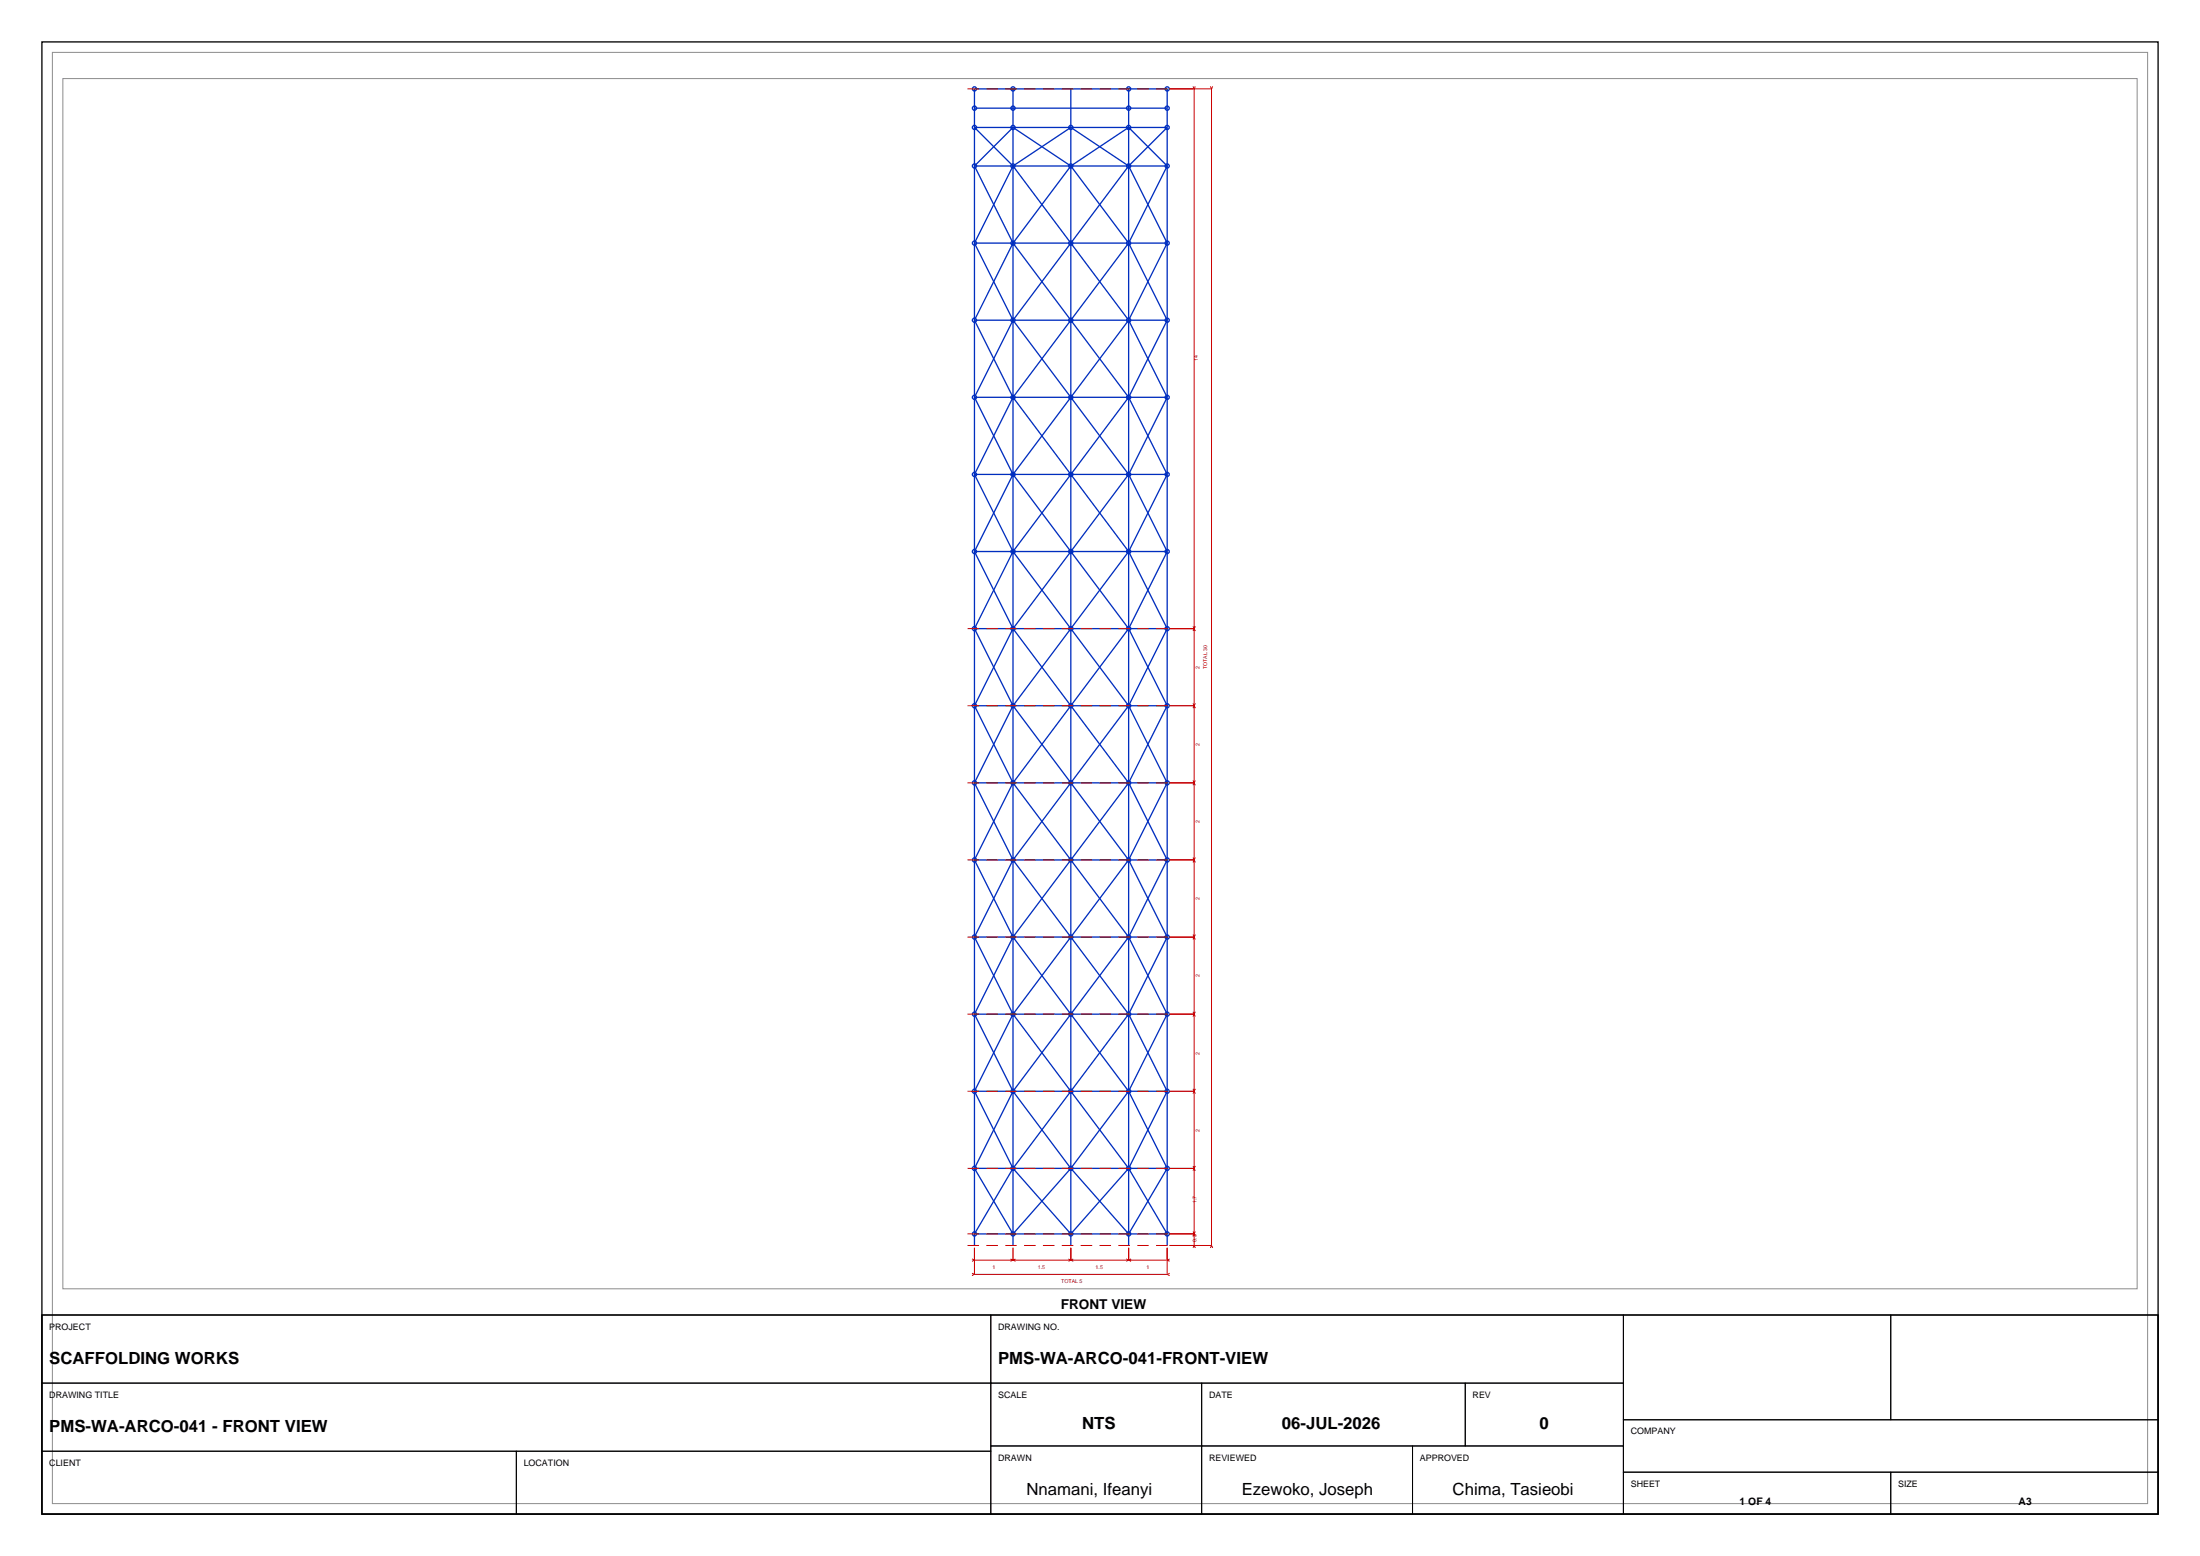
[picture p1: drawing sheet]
<svg xmlns="http://www.w3.org/2000/svg" width="420mm" height="297mm" viewBox="0 0 420 297" stroke-linecap="round" stroke-linejoin="round" font-family="sans-serif">
<path d="M8 8h404v281h-404zM8 251h404v38h-404z" fill="none" stroke="#000" stroke-width=".25"/>
<path d="M10 10h400v277h-400zM12 15h396v231h-396z" fill="none" stroke="#8c8c8c" stroke-width=".19"/>
<g fill="none" stroke="#002ebf" stroke-width=".25">
<path d="M193.4 17v220.7M204.4 17v220.7M215.5 17v220.7M186 31.7h36.8M186 31.7l7.4 14.7M186 31.7l7.4-7.4 11 7.4M186 20.6h36.8M193.4 31.7l22.1 29.4M193.4 31.7l-7.4 14.7M193.4 31.7l-7.4-7.4h36.8l-7.3 7.4M193.4 31.7l11-7.4 11.1 7.4M204.4 31.7l11.1 14.7"/>
<path d="M204.4 31.7l-11 14.7M204.4 31.7l11.1-7.4 7.3 7.4M215.5 31.7l-22.1 29.4M215.5 31.7l7.3 14.7M222.8 31.7l-7.3 14.7M186 46.4h36.8M186 46.4l7.4 14.7M193.4 46.4l22.1 29.4M193.4 46.4l-7.4 14.7M215.5 46.4l-22.1 29.4M215.5 46.4l7.3 14.7M222.8 46.4l-7.3 14.7"/>
<path d="M186 75.8h36.8M186 75.8l7.4 14.8M186 61.1h36.8M186 61.1l7.4 14.7M193.4 75.8l22.1 29.5M193.4 61.1l22.1 29.5M193.4 75.8l-7.4 14.8M193.4 61.1l-7.4 14.7M215.5 75.8l-22.1 29.5M215.5 75.8l7.3 14.8M215.5 61.1l-22.1 29.5M215.5 61.1l7.3 14.7"/>
<path d="M222.8 75.8l-7.3 14.8M222.8 61.1l-7.3 14.7M186 90.6h36.8M186 90.6l7.4 14.7M193.4 90.6l22.1 29.4M193.4 90.6l-7.4 14.7M215.5 90.6l-22.1 29.4M215.5 90.6l7.3 14.7M222.8 90.6l-7.3 14.7M186 120h36.8M186 120l7.4 14.7M186 105.3h36.8"/>
<path d="M186 105.3l7.4 14.7M193.4 120l11 14.7M193.4 105.3l22.1 29.4M193.4 120l-7.4 14.7M193.4 105.3l-7.4 14.7M215.5 120l7.3 14.7M215.5 105.3l-22.1 29.4M215.5 120l-11.1 14.7M215.5 105.3l7.3 14.7M222.8 120l-7.3 14.7M222.8 105.3l-7.3 14.7M186 134.7h36.8"/>
<path d="M186 134.7l7.4 14.7M193.4 134.7l22.1 29.4M193.4 134.7l-7.4 14.7M204.4 134.7l11.1 14.7M204.4 134.7l-11 14.7M215.5 134.7l-22.1 29.4M215.5 134.7l7.3 14.7M222.8 134.7l-7.3 14.7M186 149.4h36.8M186 149.4l7.4 14.7M193.4 149.4l22.1 29.5M193.4 149.4l-7.4 14.7"/>
<path d="M215.5 149.4l-22.1 29.5M215.5 149.4l7.3 14.7M222.8 149.4l-7.3 14.7M186 178.9h36.8M186 178.9l7.4 14.7M186 164.1h36.8M186 164.1l7.4 14.8M193.4 178.9l22.1 29.4M193.4 164.1l22.1 29.5M193.4 178.9l-7.4 14.7M193.4 164.1l-7.4 14.8M215.5 178.9l-22.1 29.4"/>
<path d="M215.5 178.9l7.3 14.7M215.5 164.1l-22.1 29.5M215.5 164.1l7.3 14.8M222.8 178.9l-7.3 14.7M222.8 164.1l-7.3 14.8M186 193.6h36.8M186 193.6l7.4 14.7M193.4 193.6l22.1 29.4M193.4 193.6l-7.4 14.7M215.5 193.6l-22.1 29.4M215.5 193.6l7.3 14.7M222.8 193.6l-7.3 14.7"/>
<path d="M186 208.3h36.8M186 208.3l7.4 14.7M193.4 208.3l11 14.7M193.4 208.3l-7.4 14.7M215.5 208.3l7.3 14.7M215.5 208.3l-11.1 14.7M222.8 208.3l-7.3 14.7M186 237.7v-220.7h36.8v220.7M186 223h36.8M186 223l7.4 12.5 11-12.5M193.4 223l-7.4 12.5h36.8l-7.3-12.5M193.4 223l11 12.5 11.1-12.5"/>
<path d="M204.4 223l11.1 12.5 7.3-12.5"/>
<circle cx="186" cy="17" r=".4"/>
<circle cx="193.4" cy="17" r=".4"/>
<circle cx="215.5" cy="17" r=".4"/>
<circle cx="222.8" cy="17" r=".4"/>
<circle cx="186" cy="24.3" r=".4"/>
<circle cx="186" cy="20.6" r=".4"/>
<circle cx="186" cy="31.7" r=".4"/>
<circle cx="193.4" cy="24.3" r=".4"/>
<circle cx="193.4" cy="20.6" r=".4"/>
<circle cx="193.4" cy="31.7" r=".4"/>
<circle cx="204.4" cy="24.3" r=".4"/>
<circle cx="204.4" cy="31.7" r=".4"/>
<circle cx="215.5" cy="24.3" r=".4"/>
<circle cx="215.5" cy="20.6" r=".4"/>
<circle cx="215.5" cy="31.7" r=".4"/>
<circle cx="222.8" cy="24.3" r=".4"/>
<circle cx="222.8" cy="20.6" r=".4"/>
<circle cx="222.8" cy="31.7" r=".4"/>
<circle cx="186" cy="46.4" r=".4"/>
<circle cx="193.4" cy="46.4" r=".4"/>
<circle cx="204.4" cy="46.4" r=".4"/>
<circle cx="215.5" cy="46.4" r=".4"/>
<circle cx="222.8" cy="46.4" r=".4"/>
<circle cx="186" cy="61.1" r=".4"/>
<circle cx="186" cy="75.8" r=".4"/>
<circle cx="193.4" cy="61.1" r=".4"/>
<circle cx="193.4" cy="75.8" r=".4"/>
<circle cx="204.4" cy="61.1" r=".4"/>
<circle cx="204.4" cy="75.8" r=".4"/>
<circle cx="215.5" cy="61.1" r=".4"/>
<circle cx="215.5" cy="75.8" r=".4"/>
<circle cx="222.8" cy="61.1" r=".4"/>
<circle cx="222.8" cy="75.8" r=".4"/>
<circle cx="186" cy="90.6" r=".4"/>
<circle cx="193.4" cy="90.6" r=".4"/>
<circle cx="204.4" cy="90.6" r=".4"/>
<circle cx="215.5" cy="90.6" r=".4"/>
<circle cx="222.8" cy="90.6" r=".4"/>
<circle cx="186" cy="120" r=".4"/>
<circle cx="186" cy="105.3" r=".4"/>
<circle cx="193.4" cy="120" r=".4"/>
<circle cx="193.4" cy="105.3" r=".4"/>
<circle cx="204.4" cy="120" r=".4"/>
<circle cx="204.4" cy="105.3" r=".4"/>
<circle cx="215.5" cy="120" r=".4"/>
<circle cx="215.5" cy="105.3" r=".4"/>
<circle cx="222.8" cy="120" r=".4"/>
<circle cx="222.8" cy="105.3" r=".4"/>
<circle cx="186" cy="134.7" r=".4"/>
<circle cx="193.4" cy="134.7" r=".4"/>
<circle cx="204.4" cy="134.7" r=".4"/>
<circle cx="215.5" cy="134.7" r=".4"/>
<circle cx="222.8" cy="134.7" r=".4"/>
<circle cx="186" cy="149.4" r=".4"/>
<circle cx="193.4" cy="149.4" r=".4"/>
<circle cx="204.4" cy="149.4" r=".4"/>
<circle cx="215.5" cy="149.4" r=".4"/>
<circle cx="222.8" cy="149.4" r=".4"/>
<circle cx="186" cy="164.1" r=".4"/>
<circle cx="186" cy="178.9" r=".4"/>
<circle cx="193.4" cy="164.1" r=".4"/>
<circle cx="193.4" cy="178.9" r=".4"/>
<circle cx="204.4" cy="164.1" r=".4"/>
<circle cx="204.4" cy="178.9" r=".4"/>
<circle cx="215.5" cy="164.1" r=".4"/>
<circle cx="215.5" cy="178.9" r=".4"/>
<circle cx="222.8" cy="164.1" r=".4"/>
<circle cx="222.8" cy="178.9" r=".4"/>
<circle cx="186" cy="193.6" r=".4"/>
<circle cx="193.4" cy="193.6" r=".4"/>
<circle cx="204.4" cy="193.6" r=".4"/>
<circle cx="215.5" cy="193.6" r=".4"/>
<circle cx="222.8" cy="193.6" r=".4"/>
<circle cx="186" cy="208.3" r=".4"/>
<circle cx="193.4" cy="208.3" r=".4"/>
<circle cx="204.4" cy="208.3" r=".4"/>
<circle cx="215.5" cy="208.3" r=".4"/>
<circle cx="222.8" cy="208.3" r=".4"/>
<circle cx="186" cy="223" r=".4"/>
<circle cx="186" cy="235.5" r=".4"/>
<circle cx="193.4" cy="223" r=".4"/>
<circle cx="193.4" cy="235.5" r=".4"/>
<circle cx="204.4" cy="223" r=".4"/>
<circle cx="204.4" cy="235.5" r=".4"/>
<circle cx="215.5" cy="223" r=".4"/>
<circle cx="215.5" cy="235.5" r=".4"/>
<circle cx="222.8" cy="223" r=".4"/>
<circle cx="222.8" cy="235.5" r=".4"/>
</g>
<path d="M184.7 17h39.5M184.7 120h39.5M184.7 134.7h39.5M184.7 149.4h39.5M184.7 178.9h39.5M184.7 164.1h39.5M184.7 193.6h39.5M184.7 208.3h39.5M184.7 237.7h39.5M184.7 235.5h39.5M184.7 223h39.5" fill="none" stroke="#c00" stroke-width=".19" stroke-dasharray="2.2 1.4" stroke-linecap="butt"/>
<g fill="none" stroke="#c00" stroke-width=".19">
<path d="M223.3 17h8M227.8 16.5l.2 .5M228 17v220.7M228.2 16.5l-.2 .5M231.1 16.5l.2 .5M231.3 17v220.7M231.5 16.5l-.2 .5M223.3 120h4.7M227.8 119.5l.4 1M228.2 119.5l-.4 1M223.3 134.7h4.7M227.8 134.2l.4 1"/>
<path d="M228.2 134.2l-.4 1M223.3 149.4h4.7M227.8 149l.4 .9M228.2 149l-.4 .9M223.3 178.9h4.7M223.3 164.1h4.7M227.8 178.4l.4 .9M227.8 163.7l.4 .9M228.2 178.4l-.4 .9M228.2 163.7l-.4 .9M223.3 193.6h4.7M227.8 193.1l.4 .9"/>
<path d="M228.2 193.1l-.4 .9M223.3 208.3h4.7M227.8 207.8l.4 1M228.2 207.8l-.4 1M186 238.2v5M193.4 238.2v2.3M204.4 238.2v2.3M215.5 238.2v2.3M222.8 238.2v5M223.3 237.7h8M223.3 235.5h4.7M223.3 223h4.7"/>
<path d="M227.8 235.1l.4 .9M227.8 222.5l.4 1M228 237.7l-.2 .5M228 237.7l.2 .5M228.2 235.1l-.4 .9M228.2 222.5l-.4 1M231.3 237.7l-.2 .5M231.3 237.7l.2 .5M185.6 240.3l.4 .2M185.6 243l.4 .2M186 240.5h36.8M186 240.5l-.4 .2"/>
<path d="M186 243.2h36.8M186 243.2l-.4 .3M192.9 240.3l1 .4M193.9 240.3l-1 .4M204 240.3l.9 .4M204.9 240.3l-.9 .4M215 240.3l.9 .4M215.9 240.3l-.9 .4M222.8 240.5l.5 .2M222.8 243.2l.5 .3M223.3 240.3l-.5 .2M223.3 243l-.5 .2"/>
</g>
<g fill="none" stroke="#000" stroke-width=".19">
<path d="M8 251h181.2v13h-181.2zM189.2 251h120.7v13h-120.7zM309.9 251h51.1v20h-51.1zM361 251h51v20h-51zM8 264h181.2v13h-181.2zM8 277h90.6v12h-90.6zM98.6 277h90.6v12h-90.6zM189.2 264h40.2v12h-40.2zM189.2 276h40.2v13h-40.2zM229.4 264h50.3v12h-50.3zM229.4 276h40.3v13h-40.3zM269.7 276h40.2v13h-40.2z"/>
<path d="M279.7 264h30.2v12h-30.2zM309.9 271h102.1v10h-102.1zM309.9 281h51.1v8h-51.1zM361 281h51v8h-51z"/>
</g>
<g font-size="3.2">
<text x="9.4" y="260.3">SCAFFOLDING WORKS</text>
<text x="190.6" y="260.3">PMS-WA-ARCO-041-FRONT-VIEW</text>
<text x="9.4" y="273.3">PMS-WA-ARCO-041 - FRONT VIEW</text>
<text x="206.6" y="272.8">NTS</text>
<text x="244.7" y="272.8">06-JUL-2026</text>
<text x="293.9" y="272.8">0</text>
<text x="196" y="285.4">Nnamani, Ifeanyi</text>
<text x="237.1" y="285.4">Ezewoko, Joseph</text>
<text x="277.3" y="285.4">Chima, Tasieobi</text>
</g>
<text font-size="2.6" x="202.5" y="249.8">FRONT VIEW</text>
<g font-size="2">
<text x="332.1" y="287.2">1 OF 4</text>
<text x="385.4" y="287.2">A3</text>
</g>
<g font-size="1.7">
<text x="9.4" y="253.8">PROJECT</text>
<text x="190.6" y="253.8">DRAWING NO.</text>
<text x="9.4" y="266.8">DRAWING TITLE</text>
<text x="190.6" y="266.8">SCALE</text>
<text x="230.8" y="266.8">DATE</text>
<text x="281.1" y="266.8">REV</text>
<text x="311.3" y="273.8">COMPANY</text>
<text x="9.4" y="279.8">CLIENT</text>
<text x="100" y="279.8">LOCATION</text>
<text x="190.6" y="278.8">DRAWN</text>
<text x="230.8" y="278.8">REVIEWED</text>
<text x="271.1" y="278.8">APPROVED</text>
<text x="311.3" y="283.8">SHEET</text>
<text x="362.4" y="283.8">SIZE</text>
</g>
<g font-size="1" fill="#c00">
<text x="228.7" y="68.8" transform="rotate(-90 228.7 68.8)">14</text>
<text x="229" y="127.7" transform="rotate(-90 229 127.7)">2</text>
<text x="230.5" y="127.7" transform="rotate(-90 230.5 127.7)">TOTAL 30</text>
<text x="229" y="142.4" transform="rotate(-90 229 142.4)">2</text>
<text x="229" y="157.1" transform="rotate(-90 229 157.1)">2</text>
<text x="229" y="171.9" transform="rotate(-90 229 171.9)">2</text>
<text x="229" y="186.6" transform="rotate(-90 229 186.6)">2</text>
<text x="229" y="201.3" transform="rotate(-90 229 201.3)">2</text>
<text x="229" y="216" transform="rotate(-90 229 216)">2</text>
<text x="228.4" y="229.6" transform="rotate(-90 228.4 229.6)">1.7</text>
<text x="228.4" y="237" transform="rotate(-90 228.4 237)">0.3</text>
<text x="189.5" y="242.1">1</text>
<text x="198.1" y="242.1">1.5</text>
<text x="202.6" y="244.8">TOTAL 5</text>
<text x="209.2" y="242.1">1.5</text>
<text x="218.9" y="242.1">1</text>
</g>
</svg>
